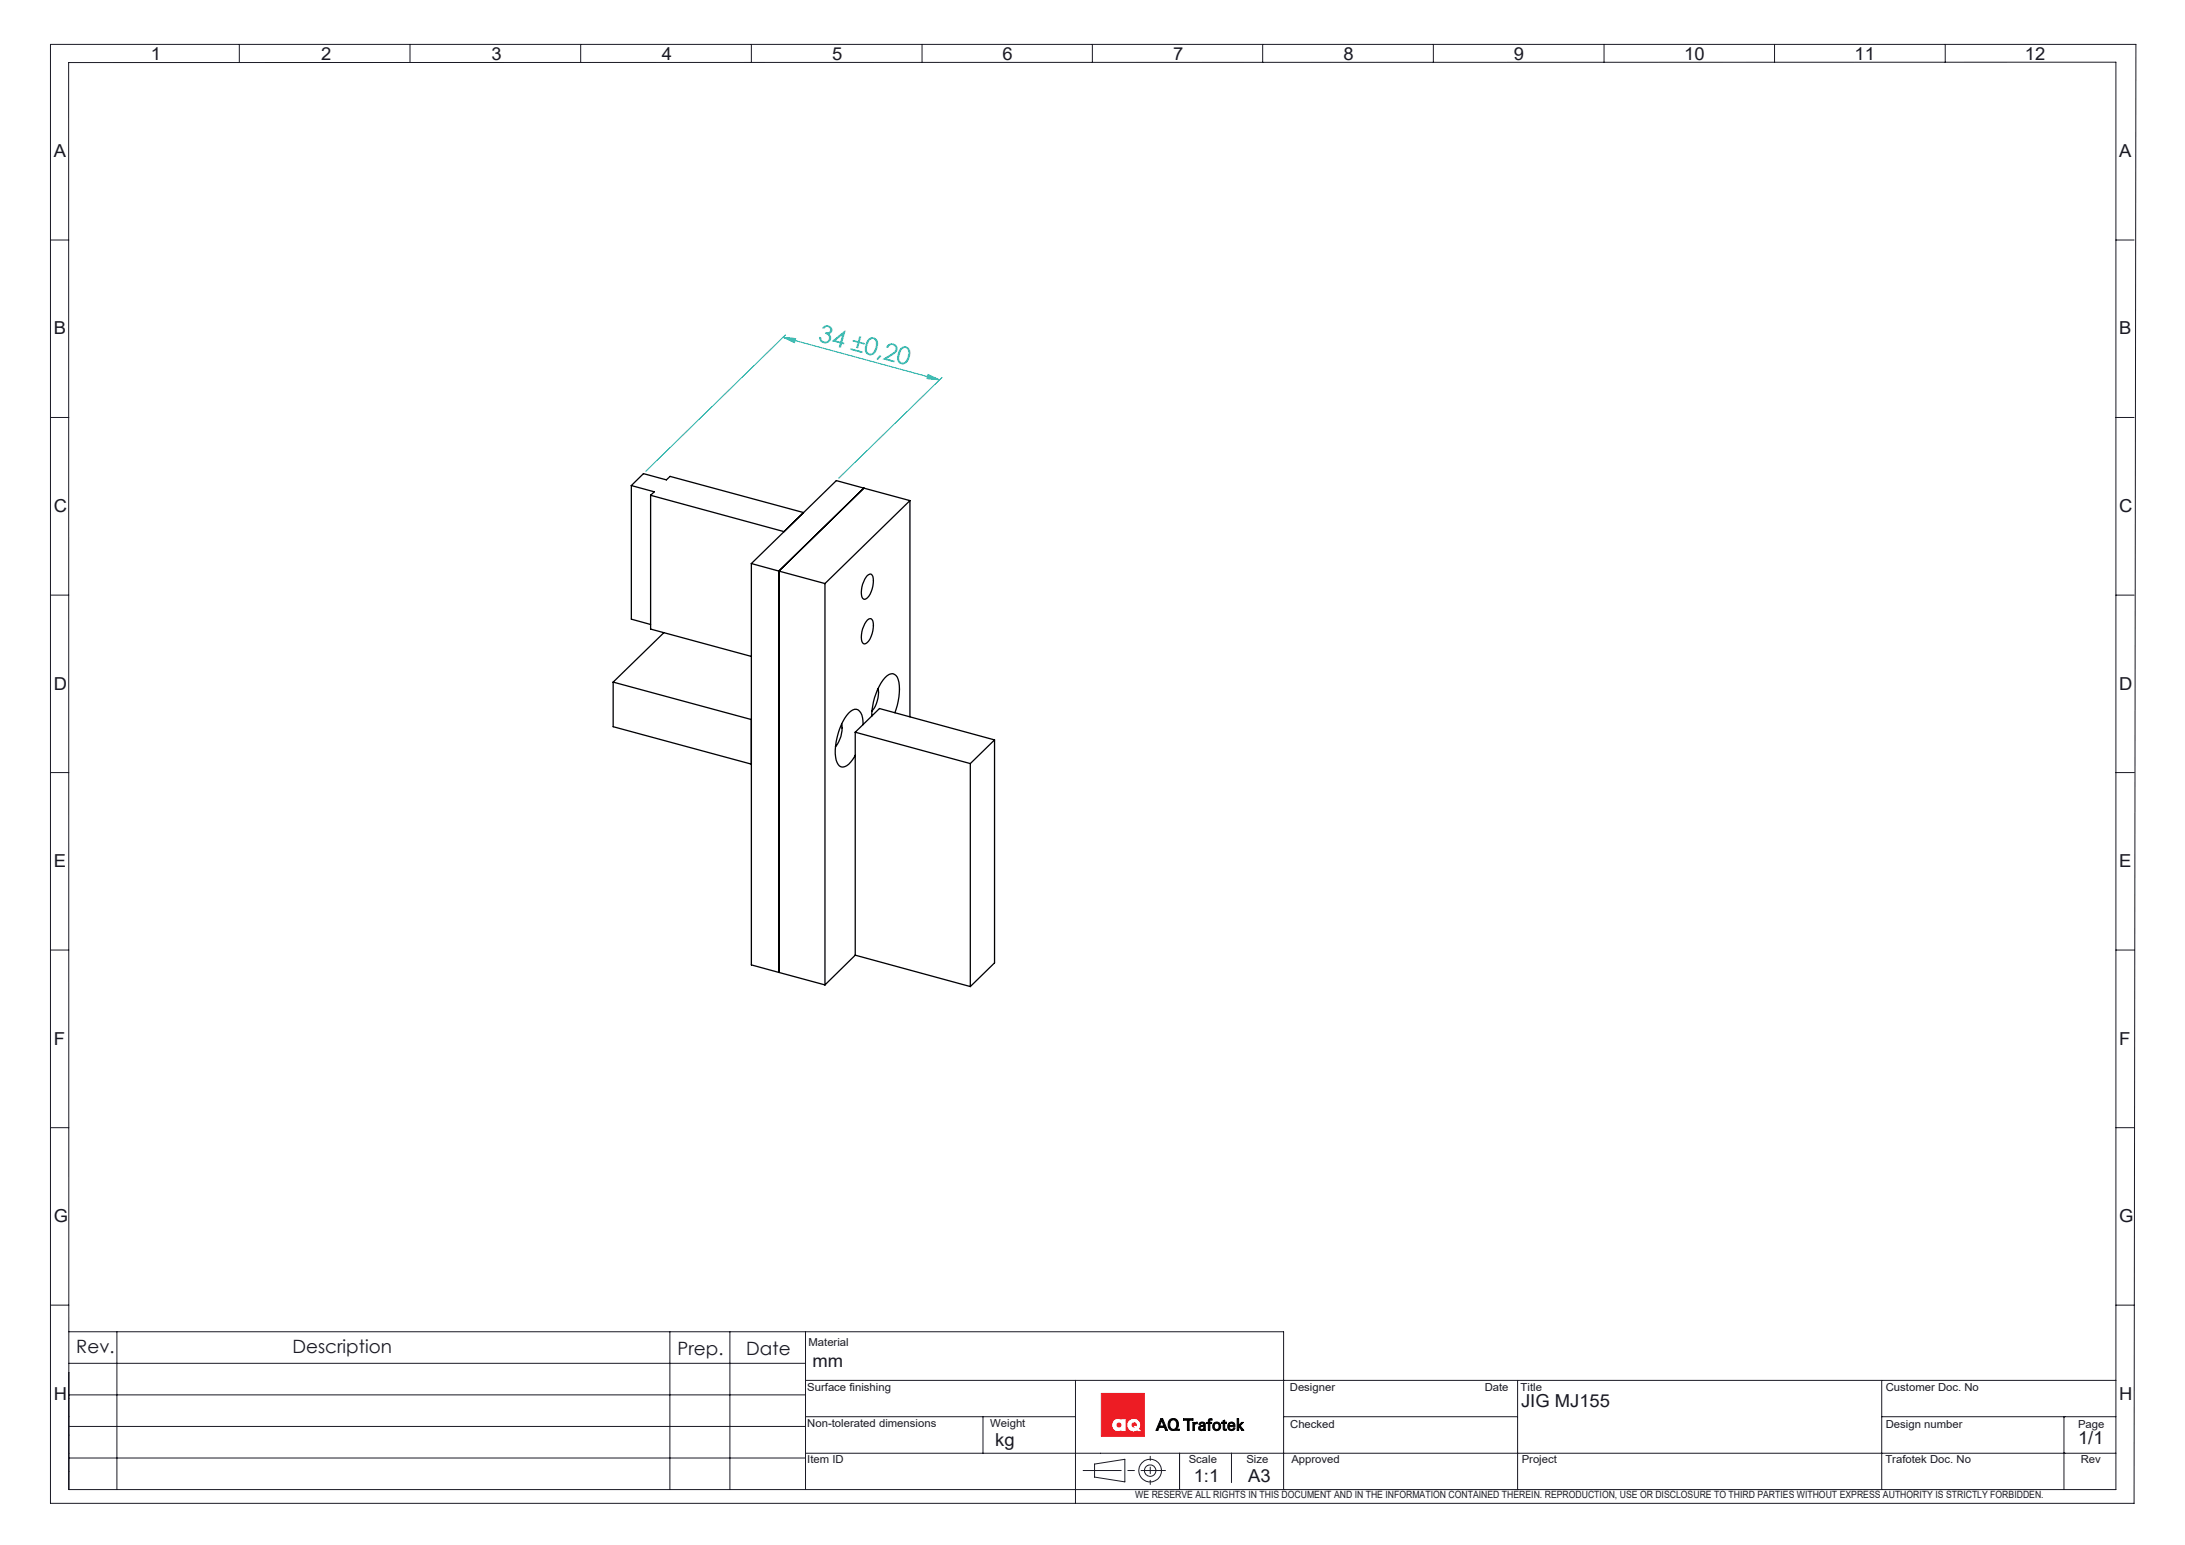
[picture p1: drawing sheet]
<svg xmlns="http://www.w3.org/2000/svg" width="420mm" height="297mm" viewBox="0 0 420 297" stroke-linecap="round" stroke-linejoin="round" font-family="sans-serif">
<g fill="none" stroke="#000" stroke-width=".19">
<path d="M223.1 272.7h.4l.9 2.3h-.4l-.2-.6h-1l-.2 .6h-.4zM223.3 273l.4 1.1h-.8zM224.8 273a1.07 1.07 0 0 1 1.5 0 1.07 1.07 0 0 1 0 1.5l-.2 .2h.6v.3h-.9a1.08 1.08 0 0 1-1.1-.4 1.08 1.08 0 0 1-.1-1.2zM225 273.2a.77 .77 0 0 1 1 0 .77 .77 0 0 1 .2 1 .69 .69 0 0 1-.9 .5 .69 .69 0 0 1-.4-.9zM227.5 272.7h1.8v.3h-.7v2h-.4v-2h-.7zM229.3 273.4h.3v.3l.6-.3v.3h-.4l-.2 .2v1.1h-.3zM230.5 273.6a.68 .68 0 0 1 1.2 .1v1.3h-.3v-.3a.54 .54 0 0 1-.7 .3 .54 .54 0 0 1-.3-.7 .54 .54 0 0 1 .7-.3h.1a.27 .27 0 0 0 .1-.4 .27 .27 0 0 0-.4 0l-.1 .2h-.3zM230.7 274.4l.1-.1a.31 .31 0 0 1 .6 0 .32 .32 0 0 1-.4 .5l-.3-.2zM232.4 272.8l.6-.1v.3h-.4v.4h.3v.2h-.3v1.4h-.3v-1.4h-.3v-.2h.3zM233.3 273.6a.79 .79 0 0 1 1.2 .1 .79 .79 0 0 1-.3 1.2 .79 .79 0 0 1-1.1-.5v-.4zM233.6 273.7a.58 .58 0 0 1 .8 .4 .58 .58 0 0 1-.5 .7 .69 .69 0 0 1-.3-1.1zM235.1 273.1l.3-.1v.4h.4v.2h-.4v1l.4 .1v.3h-.5l-.2-.3v-1.1h-.3v-.2h.3z"/>
<path d="M236.1 273.6a.71 .71 0 0 1 .9-.2 .71 .71 0 0 1 .4 .8h-1.1a.44 .44 0 0 0 .3 .6 .44 .44 0 0 0 .5-.3h.3a.75 .75 0 0 1-1.1 .4 .75 .75 0 0 1-.2-1.1zM236.4 273.7l.1-.1a.37 .37 0 0 1 .5 0 .37 .37 0 0 1 .1 .4h-.8zM237.8 272.7h.3v1.3l.6-.6h.3l-.6 .7 .7 .9h-.4l-.6-.9v.9h-.3z"/>
</g>
<g fill="none" stroke="#191924" stroke-width=".19">
<path d="M9.7 8.5h400.9l-.4 280.5h-400.5zM13.2 12h393.5v274.3h-393.5zM46 8.5v3.5M78.8 8.5v3.5M111.6 8.5v3.5M144.4 8.5v3.5M177.2 8.5v3.5M210 8.5v3.5M242.7 8.5v3.5M275.5 8.5v3.5M308.3 8.5v3.5M341.1 8.5v3.5"/>
<path d="M373.9 8.5v3.5M9.7 46.1h3.5M406.7 46.1h3.5M9.7 80.3h3.5M406.7 80.3h3.5M9.7 114.4h3.5M406.7 114.4h3.5M9.7 148.5h3.5M406.7 148.5h3.5M9.7 182.6h3.5M406.7 182.6h3.5M9.7 216.8h3.5"/>
<path d="M406.7 216.8h3.5M9.7 250.9h3.5M13.2 256h233.5v30.3M22.5 256v30.3M128.8 256v30.3M140.3 256v30.3M154.8 256v30.3M406.7 250.9h3.5M13.2 274.2h141.6M13.2 268.1h141.6M13.2 262.1h141.6M154.8 265.4h251.9"/>
<path d="M154.8 279.4h251.9M154.8 272.3h51.9M188.9 272.3v7.1M206.7 265.4v23.6M226.7 279.4v6.9M236.7 279.4v5.6M246.7 272.3h45M291.7 265.4v20.9M361.7 272.3h45M361.7 265.4v20.9M396.7 272.3h.1M396.7 279.4h.1"/>
<path d="M396.7 272.3v14M13.2 280.3h141.6M210.4 281.4l5.8-.9v4.4l-5.8-1z"/>
<circle cx="221.1" cy="282.7" r="1.1"/>
<circle cx="221.1" cy="282.7" r="2.17"/>
</g>
<g fill="none" stroke="#ed1c24" stroke-width=".19">
<path d="M211.7 267.9h8.3v8.2h-8.3zM217.6 273.6a.55 .55 0 0 1 .7-.1 .55 .55 0 0 1 .2 .7l-.2-.1h-.4l.2 .3a.53 .53 0 0 1-.5-.2 .53 .53 0 0 1 0-.6z"/>
<circle cx="215.1" cy="273.9" r=".49"/>
</g>
<path d="M214 273.3a1.06 1.06 0 0 1 1.5-.3v-.1h.8v2.2h-.8v-.3a1.1 1.1 0 0 1-1.4-.1 1.1 1.1 0 0 1-.1-1.4zM218.9 274.6a1.2 1.2 0 0 0-.8-1.8 1.2 1.2 0 0 0-1.4 1.4 1.2 1.2 0 0 0 1.9 .8" fill="none" stroke="#fff" stroke-width=".19"/>
<path d="M208.2 282.7h15.8" fill="none" stroke="#191924" stroke-width=".19" stroke-dasharray="15.2 1.3 1.3 1.3" stroke-dashoffset="7.9"/>
<path d="M221.1 279.9v5.5" fill="none" stroke="#191924" stroke-width=".19" stroke-dasharray="15.2 1.3 1.3 1.3" stroke-dashoffset="14.4"/>
<path d="M218.9 274.6l.4 .5h-.6l-.1-.1" fill="none" stroke="#808080" stroke-width=".19"/>
<path d="M237.8 272.7v2.3h.3v-.9l.6 .9h.4l-.7-.9 .6-.7h-.3l-.6 .6v-1.3zM236.3 273.5a.82 .82 0 0 0-.2 1.2 .82 .82 0 0 0 1.2 0l.1-.2h-.3l-.3 .3h-.3l-.2-.6h1.1a.71 .71 0 0 0-.3-.7 .71 .71 0 0 0-.8 0zM236.4 273.7l.5-.1 .2 .4h-.8zM235.1 273.1v.3h-.3v.2h.3v1.2l.2 .2h.4l.1-.3h-.4v-1.1h.4v-.2h-.4v-.4zM233.5 273.8l.1-.2a.56 .56 0 0 1 .7 .6 .56 .56 0 0 1-.7 .5l-.2-.4zM233.3 273.6a.83 .83 0 0 0 .3 1.4 .83 .83 0 0 0 1.1-.9 .83 .83 0 0 0-1.2-.6zM232.3 272.8v.6h-.3v.2h.3v1.4h.3v-1.4h.3v-.2h-.3v-.3l.4-.1v-.3zM230.6 273.5l-.1 .3h.3l.1-.2h.4a.25 .25 0 0 1 0 .4 .25 .25 0 0 1-.3 0h-.1a.51 .51 0 0 0-.4 .8 .51 .51 0 0 0 .9-.1v.3h.3l-.1-1.4-.4-.2zM230.7 274.4l.7-.2-.1 .5-.4 .1a.26 .26 0 0 1-.2-.2 .26 .26 0 0 1 0-.2zM229.3 273.4v1.6h.3v-1l.2-.3h.4v-.3l-.4 .1-.2 .2v-.3zM227.5 272.7v.3h.7v2h.4v-2h.7v-.3zM225.1 273.1a.76 .76 0 0 1 .9 .1 .76 .76 0 0 1 .2 .9 .69 .69 0 0 1-.9 .6 .69 .69 0 0 1-.4-.9zM224.8 273a1.16 1.16 0 0 0-.3 1.2 1.16 1.16 0 0 0 1 .8h1.2v-.3h-.6a1.12 1.12 0 0 0 .3-1.5 1.12 1.12 0 0 0-1.4-.4zM223.3 273l.4 1.1h-.8zM223.1 272.7l-.9 2.3h.4l.2-.6h1l.2 .6h.4l-.9-2.3z" fill-rule="evenodd" fill="#000"/>
<path d="M214.2 273a1.07 1.07 0 0 1 1.3 0v-.1h.8v2.2h-.8v-.3a1.12 1.12 0 0 1-1.5-.2 1.12 1.12 0 0 1 .2-1.6zM211.7 267.9v8.2h8.3v-8.2zM217 273.2a1.2 1.2 0 0 1 1.6-.2 1.2 1.2 0 0 1 .3 1.6l.4 .5h-.6l-.1-.1a1.2 1.2 0 0 1-1.6-.2 1.2 1.2 0 0 1 0-1.6zM214.6 273.9a.5 .5 0 0 0 1 0 .5 .5 0 0 0-1 0zM217.6 273.5v.1a.51 .51 0 0 0 0 .6 .51 .51 0 0 0 .5 .2l-.2-.3h.4l.2 .1v-.3l-.1-.3a.5 .5 0 0 0-.8-.1z" fill-rule="evenodd" fill="#ed1c24"/>
<path d="M214.6 273.9a.5 .5 0 0 1 1 0 .5 .5 0 0 1-1 0zM214.2 273a1.12 1.12 0 0 0-.2 1.6 1.12 1.12 0 0 0 1.5 .2v.3h.8v-2.2h-.8v.1a1.03 1.03 0 0 0-1.3 0zM217.6 273.5h.1a.55 .55 0 0 1 .7 0 .55 .55 0 0 1 .1 .7l-.2-.1h-.4l.2 .3h-.3a.55 .55 0 0 1-.2-.9zM217 273.2a1.2 1.2 0 0 0 0 1.5 1.2 1.2 0 0 0 1.6 .3l.1 .1h.6l-.4-.5a1.2 1.2 0 0 0-.3-1.6 1.2 1.2 0 0 0-1.6 .2z" fill-rule="evenodd" fill="#fff"/>
<path d="M150.5 64.8l2.4 .3-.2 .8zM150.5 64.8l30.1 8.2M151 64.4l-26.9 26.2M178.4 72l2.2 1-2.4-.2zM181.1 72.6l-19.9 19.3" fill="none" stroke="#00a599" stroke-width=".19"/>
<path d="M178.4 72l2.2 1-2.4-.2zM150.5 64.8l2.4 .3-.2 .8z" fill="#00a599"/>
<g fill="none" stroke="#000" stroke-width=".25">
<path d="M121.4 93.3l2.3-2.3 4.4 1.2 .7-.6 25.6 6.9-3.7 3.7-25.6-7M121.4 93.3l4.4 1.2-.7 .7M121.4 93.3v25.7l3.7 1M125.1 95.2v25.7l19.3 5.3M166.1 93.8l-5.3-1.4-16.4 15.9M166.1 93.8l-16.4 16M166.1 93.8l8.8 2.4M174.9 96.2l-16.3 16M174.9 96.2v41.6M144.4 108.3v77.2l5.3 1.4M144.4 108.3l5.3 1.5M149.7 109.8v77.1"/>
<path d="M149.7 109.8l8.9 2.4M158.6 112.2v77.1M166.7 110.6l.6-.3a.76 .76 0 0 1 .6 .9 4.7 4.7 0 0 1-1.4 3.9l-.3 .1a.75 .75 0 0 1-.6-.8 5.1 5.1 0 0 1 1.1-3.8zM166.7 119.2l.3-.2a.51 .51 0 0 1 .8 .4 4.7 4.7 0 0 1-1.3 4.3l-.3 .1a.75 .75 0 0 1-.6-.9 5.1 5.1 0 0 1 1.1-3.7zM117.9 131.1v8.6l26.5 7.2M117.9 131.1l26.5 7.2M127.6 121.6l-9.7 9.5M161.8 139.2a5.4 5.4 0 0 1-1.2 4.3M165.9 139.3a3.1 3.1 0 0 0-1-2.8 1.89 1.89 0 0 0-2.2 1 12.2 12.2 0 0 0-2 8.6 1.29 1.29 0 0 0 2 1.1l.8-.7 .9-1.3M168.8 132.4a5.7 5.7 0 0 1-1.2 4.3M172 137a10.1 10.1 0 0 0 .5-6.8 1.16 1.16 0 0 0-2-.3 11.5 11.5 0 0 0-2.9 7.8M164.4 140.8l4.7-4.6 22.1 6"/>
<path d="M164.4 140.8l22.1 6M164.4 140.8v42.8M186.5 146.8v42.8M191.2 142.2l-4.7 4.6M191.2 142.2v42.9l-4.7 4.5M149.7 186.9l8.9 2.4M164.4 183.6l-5.8 5.7M164.4 183.6l22.1 6"/>
</g>
<text font-size="4.7" fill="#00a599" x="157.1" y="65.6" transform="rotate(15 157.1 65.6)">34 ±0,20</text>
<g font-size="3.5" fill="#191924">
<text x="14.7" y="260">Rev.</text>
<text x="56.2" y="260">Description</text>
<text x="130.2" y="260.5">Prep.</text>
<text x="143.5" y="260.5">Date</text>
</g>
<g font-size="3.4" fill="#191924">
<text x="29" y="11.6">1</text>
<text x="61.7" y="11.6">2</text>
<text x="94.5" y="11.6">3</text>
<text x="127.2" y="11.6">4</text>
<text x="160" y="11.6">5</text>
<text x="192.7" y="11.6">6</text>
<text x="225.5" y="11.6">7</text>
<text x="258.2" y="11.6">8</text>
<text x="291" y="11.6">9</text>
<text x="323.7" y="11.6">10</text>
<text x="356.5" y="11.6">11</text>
<text x="389.2" y="11.6">12</text>
<text x="10.4" y="30.2">A</text>
<text x="407.4" y="30.2">A</text>
<text x="10.4" y="64.3">B</text>
<text x="407.4" y="64.3">B</text>
<text x="10.4" y="98.4">C</text>
<text x="407.4" y="98.4">C</text>
<text x="10.4" y="132.6">D</text>
<text x="407.4" y="132.6">D</text>
<text x="10.4" y="166.7">E</text>
<text x="407.4" y="166.7">E</text>
<text x="10.4" y="200.8">F</text>
<text x="407.4" y="200.8">F</text>
<text x="10.4" y="234.9">G</text>
<text x="407.4" y="234.9">G</text>
<text x="156.2" y="262.8">mm</text>
<text x="10.4" y="269.1">H</text>
<text x="407.4" y="269.1">H</text>
<text x="292.4" y="270.4">JIG MJ155</text>
<text x="191.3" y="277.9">kg</text>
<text x="399.4" y="277.5">1/1</text>
<text x="229.4" y="284.9">1:1</text>
<text x="239.9" y="284.9">A3</text>
</g>
<g font-size="2.1" fill="#191924">
<text x="155.4" y="258.7">Material</text>
<text x="155.2" y="267.4">Surface finishing</text>
<text x="247.9" y="267.3">Designer</text>
<text x="285.4" y="267.3">Date</text>
<text x="292.3" y="267.3">Title</text>
<text x="362.5" y="267.3">Customer Doc. No</text>
<text x="155.2" y="274.3">Non-tolerated dimensions</text>
<text x="190.3" y="274.3">Weight</text>
<text x="248" y="274.4">Checked</text>
<text x="362.5" y="274.4">Design number</text>
<text x="399.4" y="274.4">Page</text>
<text x="155.2" y="281.2">Item ID</text>
<text x="228.5" y="281.2">Scale</text>
<text x="239.6" y="281.2">Size</text>
<text x="248.2" y="281.2">Approved</text>
<text x="292.5" y="281.2">Project</text>
<text x="362.4" y="281.3">Trafotek Doc. No</text>
<text x="400" y="281.3">Rev</text>
</g>
<text font-size="1.9" fill="#191924" x="218.2" y="288">WE RESERVE ALL RIGHTS IN THIS DOCUMENT AND IN THE INFORMATION CONTAINED THEREIN. REPRODUCTION, USE OR DISCLOSURE TO THIRD PARTIES WITHOUT EXPRESS AUTHORITY IS STRICTLY FORBIDDEN.</text>
</svg>
